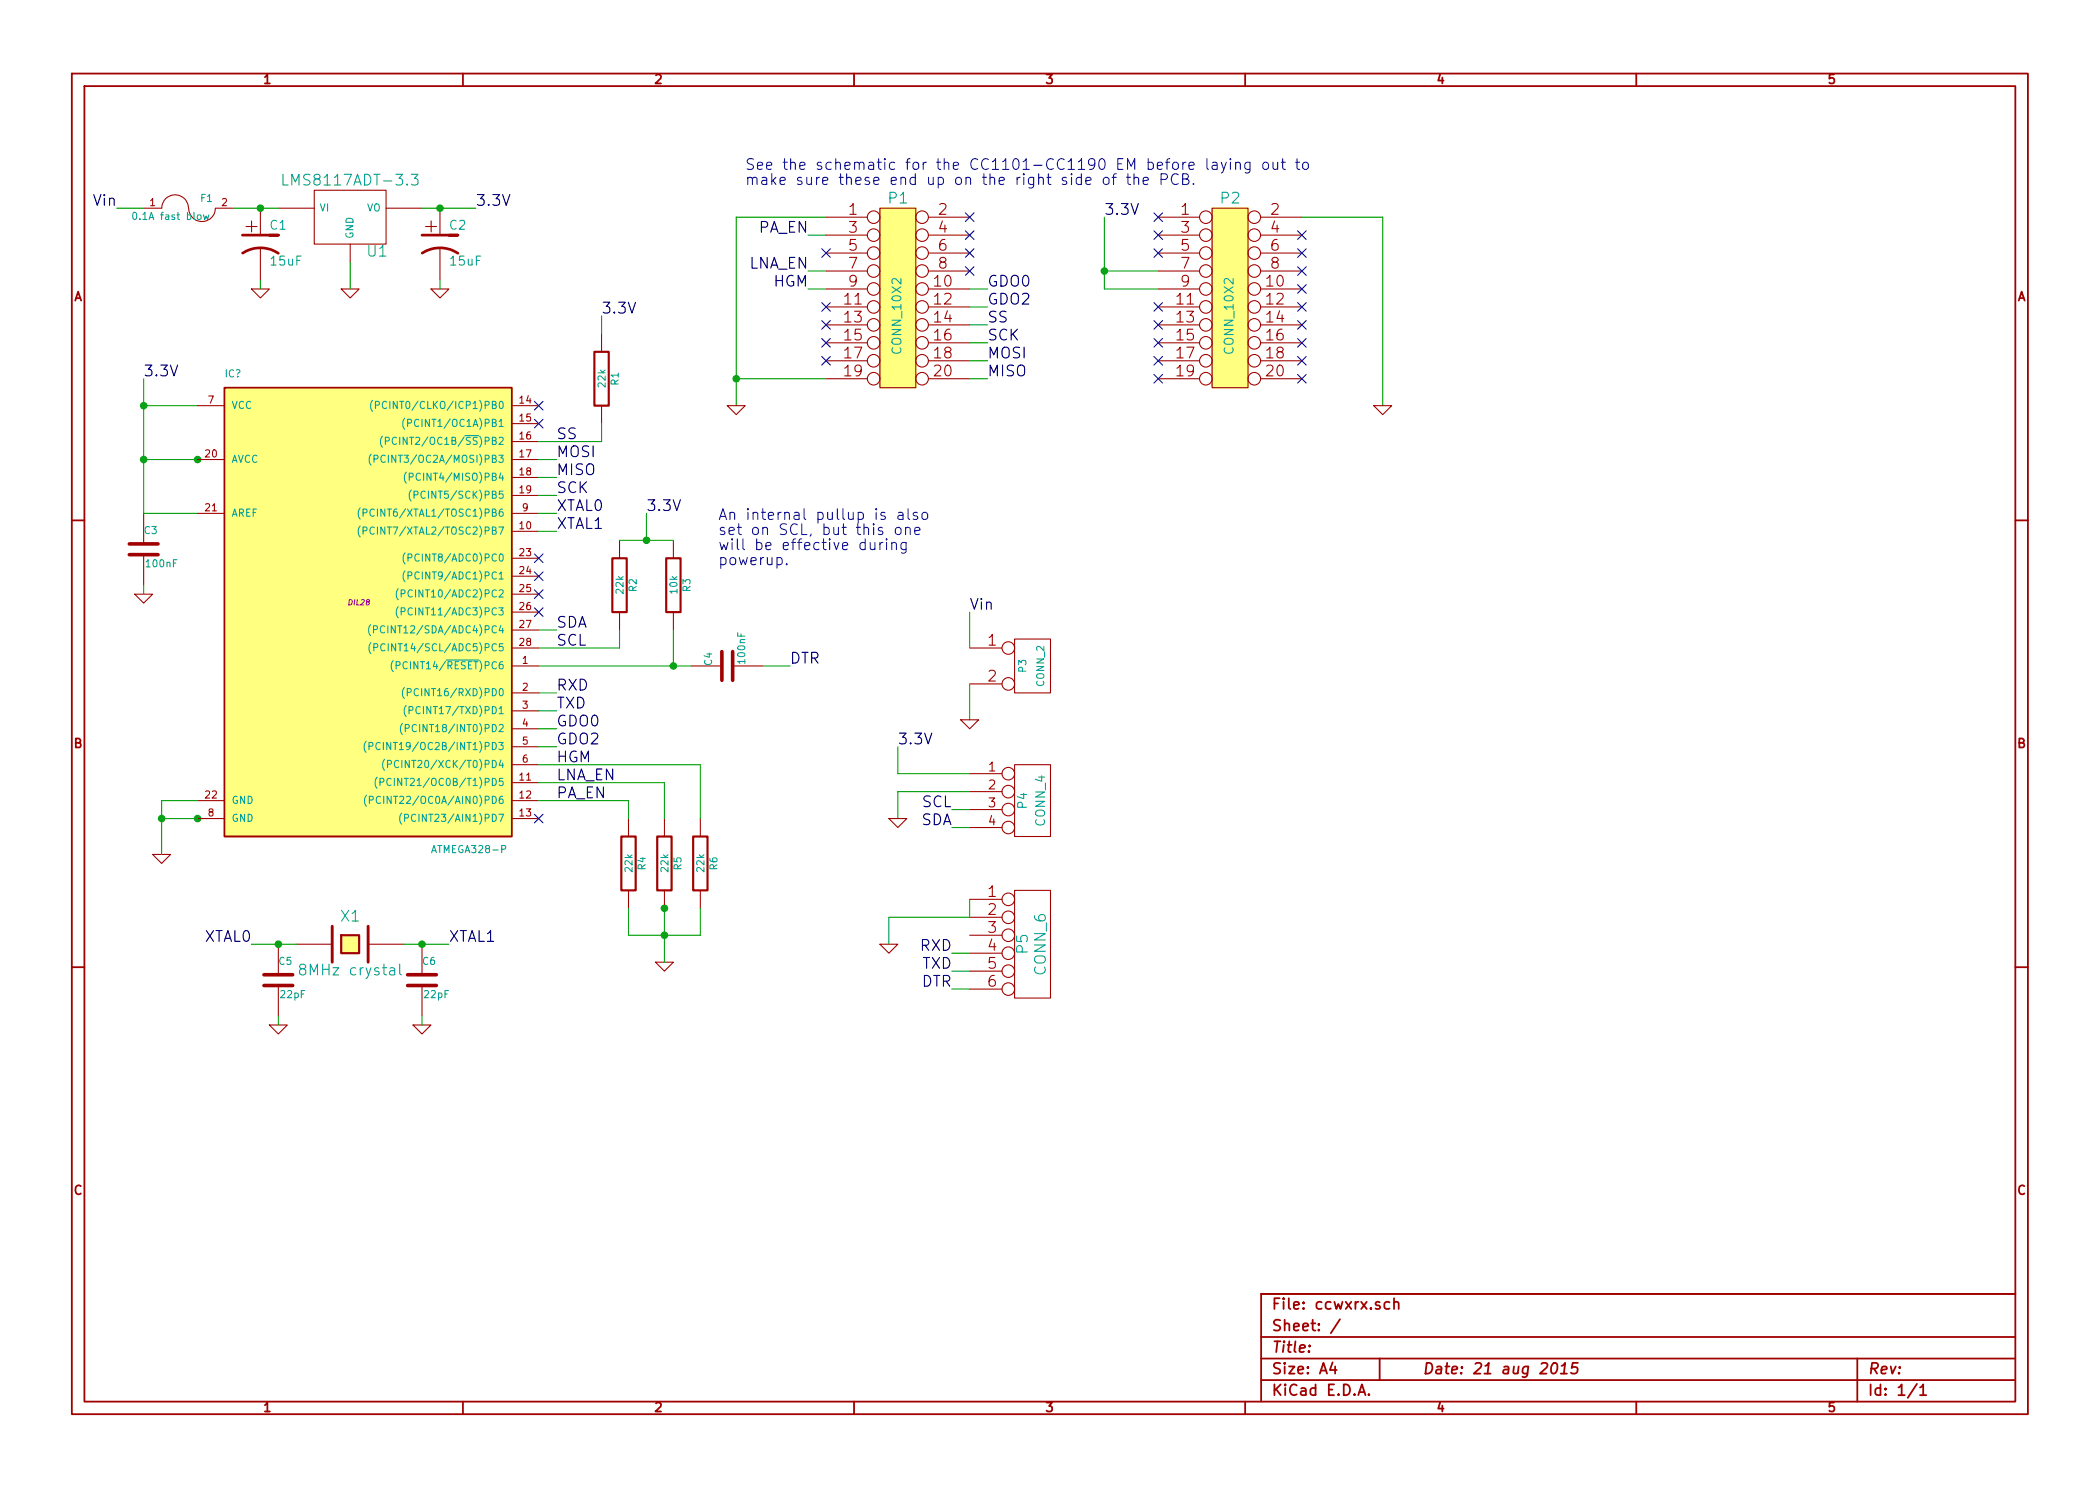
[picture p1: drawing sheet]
EESchema Schematic File Version 2
LIBS:power
LIBS:device
LIBS:transistors
LIBS:conn
LIBS:linear
LIBS:regul
LIBS:74xx
LIBS:cmos4000
LIBS:adc-dac
LIBS:memory
LIBS:xilinx
LIBS:special
LIBS:microcontrollers
LIBS:dsp
LIBS:microchip
LIBS:analog_switches
LIBS:motorola
LIBS:texas
LIBS:intel
LIBS:audio
LIBS:interface
LIBS:digital-audio
LIBS:philips
LIBS:display
LIBS:cypress
LIBS:siliconi
LIBS:opto
LIBS:atmel
LIBS:contrib
LIBS:valves
LIBS:ccwxrx-cache
EELAYER 27 0
EELAYER END
$Descr A4 11693 8268
encoding utf-8
Sheet 1 1
Title ""
Date "21 aug 2015"
Rev ""
Comp ""
Comment1 ""
Comment2 ""
Comment3 ""
Comment4 ""
$EndDescr
$Comp
L C C5
U 1 1
P 1550 5450
F 0 "C5" H 1550 5550 40  0000 L CNN
F 1 "22pF" H 1556 5365 40  0000 L CNN
F 2 "~" H 1588 5300 30  0000 C CNN
F 3 "~" H 1550 5450 60  0000 C CNN
	1    1550 5450
	1    0    0    -1  
$EndComp
$Comp
L C C6
U 1 1
P 2350 5450
F 0 "C6" H 2350 5550 40  0000 L CNN
F 1 "22pF" H 2356 5365 40  0000 L CNN
F 2 "~" H 2388 5300 30  0000 C CNN
F 3 "~" H 2350 5450 60  0000 C CNN
	1    2350 5450
	1    0    0    -1  
$EndComp
$Comp
L CRYSTAL X1
U 1 1
P 1950 5250
F 0 "X1" H 1950 5400 60  0000 C CNN
F 1 "8MHz crystal" H 1950 5100 60  0000 C CNN
F 2 "~" H 1950 5250 60  0000 C CNN
F 3 "~" H 1950 5250 60  0000 C CNN
	1    1950 5250
	1    0    0    -1  
$EndComp
$Comp
L GND #PWR?
U 1 1
P 1550 5700
F 0 "#PWR?" H 1550 5700 30  0001 C CNN
F 1 "GND" H 1550 5630 30  0001 C CNN
F 2 "" H 1550 5700 60  0000 C CNN
F 3 "" H 1550 5700 60  0000 C CNN
	1    1550 5700
	1    0    0    -1  
$EndComp
$Comp
L GND #PWR?
U 1 1
P 2350 5700
F 0 "#PWR?" H 2350 5700 30  0001 C CNN
F 1 "GND" H 2350 5630 30  0001 C CNN
F 2 "" H 2350 5700 60  0000 C CNN
F 3 "" H 2350 5700 60  0000 C CNN
	1    2350 5700
	1    0    0    -1  
$EndComp
$Comp
L CONN_10X2 P1
U 1 1
P 5000 1650
F 0 "P1" H 5000 2200 60  0000 C CNN
F 1 "CONN_10X2" V 5000 1550 50  0000 C CNN
F 2 "~" H 5000 1650 60  0000 C CNN
F 3 "~" H 5000 1650 60  0000 C CNN
	1    5000 1650
	1    0    0    -1  
$EndComp
$Comp
L CONN_10X2 P2
U 1 1
P 6850 1650
F 0 "P2" H 6850 2200 60  0000 C CNN
F 1 "CONN_10X2" V 6850 1550 50  0000 C CNN
F 2 "~" H 6850 1650 60  0000 C CNN
F 3 "~" H 6850 1650 60  0000 C CNN
	1    6850 1650
	1    0    0    -1  
$EndComp
$Comp
L 7805 U1
U 1 1
P 1950 1200
F 0 "U1" H 2100 1004 60  0000 C CNN
F 1 "LMS8117ADT-3.3" H 1950 1400 60  0000 C CNN
F 2 "~" H 1950 1200 60  0000 C CNN
F 3 "~" H 1950 1200 60  0000 C CNN
	1    1950 1200
	1    0    0    -1  
$EndComp
$Comp
L CONN_4 P4
U 1 1
P 5750 4450
F 0 "P4" V 5700 4450 50  0000 C CNN
F 1 "CONN_4" V 5800 4450 50  0000 C CNN
F 2 "~" H 5750 4450 60  0000 C CNN
F 3 "~" H 5750 4450 60  0000 C CNN
	1    5750 4450
	1    0    0    -1  
$EndComp
$Comp
L CONN_2 P3
U 1 1
P 5750 3700
F 0 "P3" V 5700 3700 40  0000 C CNN
F 1 "CONN_2" V 5800 3700 40  0000 C CNN
F 2 "~" H 5750 3700 60  0000 C CNN
F 3 "~" H 5750 3700 60  0000 C CNN
	1    5750 3700
	1    0    0    -1  
$EndComp
$Comp
L CONN_6 P5
U 1 1
P 5750 5250
F 0 "P5" V 5700 5250 60  0000 C CNN
F 1 "CONN_6" V 5800 5250 60  0000 C CNN
F 2 "~" H 5750 5250 60  0000 C CNN
F 3 "~" H 5750 5250 60  0000 C CNN
	1    5750 5250
	1    0    0    -1  
$EndComp
$Comp
L FUSE F1
U 1 1
P 1050 1150
F 0 "F1" H 1150 1200 40  0000 C CNN
F 1 "0.1A fast blow" H 950 1100 40  0000 C CNN
F 2 "~" H 1050 1150 60  0000 C CNN
F 3 "~" H 1050 1150 60  0000 C CNN
	1    1050 1150
	1    0    0    -1  
$EndComp
$Comp
L CP1 C1
U 1 1
P 1450 1350
F 0 "C1" H 1500 1450 50  0000 L CNN
F 1 "15uF" H 1500 1250 50  0000 L CNN
F 2 "~" H 1450 1350 60  0000 C CNN
F 3 "~" H 1450 1350 60  0000 C CNN
	1    1450 1350
	1    0    0    -1  
$EndComp
$Comp
L CP1 C2
U 1 1
P 2450 1350
F 0 "C2" H 2500 1450 50  0000 L CNN
F 1 "15uF" H 2500 1250 50  0000 L CNN
F 2 "~" H 2450 1350 60  0000 C CNN
F 3 "~" H 2450 1350 60  0000 C CNN
	1    2450 1350
	1    0    0    -1  
$EndComp
$Comp
L GND #PWR?
U 1 1
P 1450 1600
F 0 "#PWR?" H 1450 1600 30  0001 C CNN
F 1 "GND" H 1450 1530 30  0001 C CNN
F 2 "" H 1450 1600 60  0000 C CNN
F 3 "" H 1450 1600 60  0000 C CNN
	1    1450 1600
	1    0    0    -1  
$EndComp
$Comp
L GND #PWR?
U 1 1
P 2450 1600
F 0 "#PWR?" H 2450 1600 30  0001 C CNN
F 1 "GND" H 2450 1530 30  0001 C CNN
F 2 "" H 2450 1600 60  0000 C CNN
F 3 "" H 2450 1600 60  0000 C CNN
	1    2450 1600
	1    0    0    -1  
$EndComp
$Comp
L GND #PWR?
U 1 1
P 1950 1600
F 0 "#PWR?" H 1950 1600 30  0001 C CNN
F 1 "GND" H 1950 1530 30  0001 C CNN
F 2 "" H 1950 1600 60  0000 C CNN
F 3 "" H 1950 1600 60  0000 C CNN
	1    1950 1600
	1    0    0    -1  
$EndComp
Text Label 650  1150 2    60   ~ 0
Vin
Text Label 2650 1150 0    60   ~ 0
3.3V
Text Label 3100 4050 0    60   ~ 0
GDO0
Text Label 3100 4150 0    60   ~ 0
GDO2
Text Label 3100 4250 0    60   ~ 0
HGM
Text Label 3100 4350 0    60   ~ 0
LNA_EN
Text Label 3100 4450 0    60   ~ 0
PA_EN
Text Label 3100 2750 0    60   ~ 0
SCK
Text Label 3100 2650 0    60   ~ 0
MISO
Text Label 3100 2550 0    60   ~ 0
MOSI
Text Label 3100 2450 0    60   ~ 0
SS
Text Label 3100 3600 0    60   ~ 0
SCL
Text Label 3100 3500 0    60   ~ 0
SDA
$Comp
L C C3
U 1 1
P 800 3050
F 0 "C3" H 800 3150 40  0000 L CNN
F 1 "100nF" H 806 2965 40  0000 L CNN
F 2 "~" H 838 2900 30  0000 C CNN
F 3 "~" H 800 3050 60  0000 C CNN
	1    800  3050
	1    0    0    -1  
$EndComp
$Comp
L GND #PWR?
U 1 1
P 800 3300
F 0 "#PWR?" H 800 3300 30  0001 C CNN
F 1 "GND" H 800 3230 30  0001 C CNN
F 2 "" H 800 3300 60  0000 C CNN
F 3 "" H 800 3300 60  0000 C CNN
	1    800  3300
	1    0    0    -1  
$EndComp
Text Label 800  2100 0    60   ~ 0
3.3V
$Comp
L R R3
U 1 1
P 3750 3250
F 0 "R3" V 3830 3250 40  0000 C CNN
F 1 "10k" V 3757 3251 40  0000 C CNN
F 2 "~" V 3680 3250 30  0000 C CNN
F 3 "~" H 3750 3250 30  0000 C CNN
	1    3750 3250
	1    0    0    -1  
$EndComp
$Comp
L C C4
U 1 1
P 4050 3700
F 0 "C4" H 4050 3800 40  0000 L CNN
F 1 "100nF" H 4056 3615 40  0000 L CNN
F 2 "~" H 4088 3550 30  0000 C CNN
F 3 "~" H 4050 3700 60  0000 C CNN
	1    4050 3700
	0    -1   -1   0   
$EndComp
Wire Wire Line
	2350 1150 2650 1150
Connection ~ 1100 2550
Wire Wire Line
	800  2100 800  2850
Connection ~ 1100 4550
Connection ~ 2450 1150
Wire Wire Line
	2450 1550 2450 1600
Wire Wire Line
	1950 1600 1950 1450
Wire Wire Line
	1450 1600 1450 1550
Wire Wire Line
	1300 1150 1550 1150
Connection ~ 1450 1150
Wire Wire Line
	800  1150 650  1150
Wire Wire Line
	800  3250 800  3300
Wire Wire Line
	1100 2250 800  2250
Wire Wire Line
	800  2850 1100 2850
Wire Wire Line
	1100 2550 800  2550
Connection ~ 800  2550
Connection ~ 800  2250
$Comp
L ATMEGA328-P IC?
U 1 1
P 2000 3350
F 0 "IC?" H 1250 4600 40  0000 L BNN
F 1 "ATMEGA328-P" H 2400 1950 40  0000 L BNN
F 2 "DIL28" H 2000 3350 30  0000 C CIN
F 3 "~" H 2000 3350 60  0000 C CNN
	1    2000 3350
	1    0    0    -1  
$EndComp
$Comp
L GND #PWR?
U 1 1
P 900 4750
F 0 "#PWR?" H 900 4750 30  0001 C CNN
F 1 "GND" H 900 4680 30  0001 C CNN
F 2 "" H 900 4750 60  0000 C CNN
F 3 "" H 900 4750 60  0000 C CNN
	1    900  4750
	1    0    0    -1  
$EndComp
Wire Wire Line
	900  4750 900  4450
Wire Wire Line
	900  4450 1100 4450
Wire Wire Line
	1100 4550 900  4550
Connection ~ 900  4550
Text Label 4400 3700 0    60   ~ 0
DTR
Wire Wire Line
	4400 3700 4250 3700
Text Label 3600 2850 0    60   ~ 0
3.3V
Wire Wire Line
	3100 4050 3000 4050
Wire Wire Line
	3000 4150 3100 4150
Wire Wire Line
	3000 4250 3900 4250
Wire Wire Line
	3000 4350 3700 4350
Wire Wire Line
	3000 4450 3500 4450
Wire Wire Line
	3100 3500 3000 3500
Wire Wire Line
	3000 3600 3450 3600
Wire Wire Line
	3000 2450 3350 2450
Wire Wire Line
	3000 2550 3100 2550
Wire Wire Line
	3100 2650 3000 2650
Wire Wire Line
	3000 2750 3100 2750
$Comp
L R R4
U 1 1
P 3500 4800
F 0 "R4" V 3580 4800 40  0000 C CNN
F 1 "22k" V 3507 4801 40  0000 C CNN
F 2 "~" V 3430 4800 30  0000 C CNN
F 3 "~" H 3500 4800 30  0000 C CNN
	1    3500 4800
	1    0    0    -1  
$EndComp
$Comp
L R R5
U 1 1
P 3700 4800
F 0 "R5" V 3780 4800 40  0000 C CNN
F 1 "22k" V 3707 4801 40  0000 C CNN
F 2 "~" V 3630 4800 30  0000 C CNN
F 3 "~" H 3700 4800 30  0000 C CNN
	1    3700 4800
	1    0    0    -1  
$EndComp
$Comp
L R R6
U 1 1
P 3900 4800
F 0 "R6" V 3980 4800 40  0000 C CNN
F 1 "22k" V 3907 4801 40  0000 C CNN
F 2 "~" V 3830 4800 30  0000 C CNN
F 3 "~" H 3900 4800 30  0000 C CNN
	1    3900 4800
	1    0    0    -1  
$EndComp
Wire Wire Line
	3500 4450 3500 4550
Wire Wire Line
	3700 4350 3700 4550
Wire Wire Line
	3900 4250 3900 4550
$Comp
L GND #PWR?
U 1 1
P 3700 5350
F 0 "#PWR?" H 3700 5350 30  0001 C CNN
F 1 "GND" H 3700 5280 30  0001 C CNN
F 2 "" H 3700 5350 60  0000 C CNN
F 3 "" H 3700 5350 60  0000 C CNN
	1    3700 5350
	1    0    0    -1  
$EndComp
Wire Wire Line
	3700 5050 3700 5350
$Comp
L R R2
U 1 1
P 3450 3250
F 0 "R2" V 3530 3250 40  0000 C CNN
F 1 "22k" V 3457 3251 40  0000 C CNN
F 2 "~" V 3380 3250 30  0000 C CNN
F 3 "~" H 3450 3250 30  0000 C CNN
	1    3450 3250
	1    0    0    -1  
$EndComp
Wire Wire Line
	3000 3700 3850 3700
Wire Wire Line
	3750 3500 3750 3700
Connection ~ 3750 3700
Connection ~ 3700 5050
Wire Wire Line
	3450 3000 3750 3000
Wire Wire Line
	3450 3600 3450 3500
Text Notes 4000 2900 0    60   ~ 0
An internal pullup is also\nset on SCL, but this one\nwill be effective during \npowerup.
$Comp
L R R1
U 1 1
P 3350 2100
F 0 "R1" V 3430 2100 40  0000 C CNN
F 1 "22k" V 3357 2101 40  0000 C CNN
F 2 "~" V 3280 2100 30  0000 C CNN
F 3 "~" H 3350 2100 30  0000 C CNN
	1    3350 2100
	1    0    0    -1  
$EndComp
Wire Wire Line
	3350 2450 3350 2350
Wire Wire Line
	3350 1850 3350 1750
Text Label 3350 1750 0    60   ~ 0
3.3V
Wire Wire Line
	3500 5200 3900 5200
Wire Wire Line
	3500 5200 3500 5050
Connection ~ 3700 5200
Wire Wire Line
	3900 5200 3900 5050
Wire Wire Line
	3600 3000 3600 2850
Connection ~ 3600 3000
NoConn ~ 3000 2250
NoConn ~ 3000 2350
NoConn ~ 3000 3100
NoConn ~ 3000 3200
NoConn ~ 3000 3300
NoConn ~ 3000 3400
NoConn ~ 3000 4550
Text Label 3100 2850 0    60   ~ 0
XTAL0
Text Label 3100 2950 0    60   ~ 0
XTAL1
Wire Wire Line
	3000 2850 3100 2850
Wire Wire Line
	3000 2950 3100 2950
Wire Wire Line
	1400 5250 1650 5250
Connection ~ 1550 5250
Wire Wire Line
	2250 5250 2500 5250
Connection ~ 2350 5250
Wire Wire Line
	1550 5650 1550 5700
Wire Wire Line
	2350 5650 2350 5700
Text Label 1400 5250 2    60   ~ 0
XTAL0
Text Label 2500 5250 0    60   ~ 0
XTAL1
Wire Wire Line
	5400 5000 5400 5100
Wire Wire Line
	5400 5300 5300 5300
Wire Wire Line
	5300 5400 5400 5400
Wire Wire Line
	5300 5500 5400 5500
Text Label 5300 5500 2    60   ~ 0
DTR
Text Label 3100 3950 0    60   ~ 0
TXD
Text Label 3100 3850 0    60   ~ 0
RXD
Wire Wire Line
	3100 3850 3000 3850
Wire Wire Line
	3100 3950 3000 3950
Text Label 5300 5400 2    60   ~ 0
TXD
Text Label 5300 5300 2    60   ~ 0
RXD
$Comp
L GND #PWR?
U 1 1
P 4950 5250
F 0 "#PWR?" H 4950 5250 30  0001 C CNN
F 1 "GND" H 4950 5180 30  0001 C CNN
F 2 "" H 4950 5250 60  0000 C CNN
F 3 "" H 4950 5250 60  0000 C CNN
	1    4950 5250
	1    0    0    -1  
$EndComp
Wire Wire Line
	4950 5250 4950 5100
Wire Wire Line
	4950 5100 5400 5100
Wire Wire Line
	5400 3800 5400 4000
$Comp
L GND #PWR?
U 1 1
P 5400 4000
F 0 "#PWR?" H 5400 4000 30  0001 C CNN
F 1 "GND" H 5400 3930 30  0001 C CNN
F 2 "" H 5400 4000 60  0000 C CNN
F 3 "" H 5400 4000 60  0000 C CNN
	1    5400 4000
	1    0    0    -1  
$EndComp
Wire Wire Line
	5400 3600 5400 3400
Text Label 5400 3400 0    60   ~ 0
Vin
Text Label 5300 4500 2    60   ~ 0
SCL
Text Label 5300 4600 2    60   ~ 0
SDA
Wire Wire Line
	5300 4500 5400 4500
Wire Wire Line
	5300 4600 5400 4600
Wire Wire Line
	5000 4400 5400 4400
Wire Wire Line
	5000 4400 5000 4550
Wire Wire Line
	5400 4300 5000 4300
Wire Wire Line
	5000 4300 5000 4150
$Comp
L GND #PWR?
U 1 1
P 5000 4550
F 0 "#PWR?" H 5000 4550 30  0001 C CNN
F 1 "GND" H 5000 4480 30  0001 C CNN
F 2 "" H 5000 4550 60  0000 C CNN
F 3 "" H 5000 4550 60  0000 C CNN
	1    5000 4550
	1    0    0    -1  
$EndComp
Text Label 5000 4150 0    60   ~ 0
3.3V
Text Label 4500 1300 2    60   ~ 0
PA_EN
Text Label 4500 1500 2    60   ~ 0
LNA_EN
Text Label 4500 1600 2    60   ~ 0
HGM
Text Label 5500 1600 0    60   ~ 0
GDO0
Text Label 5500 1700 0    60   ~ 0
GDO2
Text Label 5500 1800 0    60   ~ 0
SS
Text Label 5500 1900 0    60   ~ 0
SCK
Text Label 5500 2000 0    60   ~ 0
MOSI
Text Label 5500 2100 0    60   ~ 0
MISO
Wire Wire Line
	4500 1300 4600 1300
Wire Wire Line
	4500 1500 4600 1500
Wire Wire Line
	4500 1600 4600 1600
Wire Wire Line
	5400 1600 5500 1600
Wire Wire Line
	5400 1700 5500 1700
Wire Wire Line
	5400 1800 5500 1800
Wire Wire Line
	5400 1900 5500 1900
Wire Wire Line
	5400 2000 5500 2000
Wire Wire Line
	5400 2100 5500 2100
Wire Wire Line
	4600 1200 4100 1200
Wire Wire Line
	4100 1200 4100 2250
Wire Wire Line
	4100 2100 4600 2100
Connection ~ 4100 2100
$Comp
L GND #PWR?
U 1 1
P 4100 2250
F 0 "#PWR?" H 4100 2250 30  0001 C CNN
F 1 "GND" H 4100 2180 30  0001 C CNN
F 2 "" H 4100 2250 60  0000 C CNN
F 3 "" H 4100 2250 60  0000 C CNN
	1    4100 2250
	1    0    0    -1  
$EndComp
Wire Wire Line
	7250 1200 7700 1200
Wire Wire Line
	7700 1200 7700 2250
$Comp
L GND #PWR?
U 1 1
P 7700 2250
F 0 "#PWR?" H 7700 2250 30  0001 C CNN
F 1 "GND" H 7700 2180 30  0001 C CNN
F 2 "" H 7700 2250 60  0000 C CNN
F 3 "" H 7700 2250 60  0000 C CNN
	1    7700 2250
	1    0    0    -1  
$EndComp
Wire Wire Line
	6150 1500 6450 1500
Wire Wire Line
	6150 1200 6150 1600
Wire Wire Line
	6150 1600 6450 1600
Connection ~ 6150 1500
Text Label 6150 1200 0    60   ~ 0
3.3V
NoConn ~ 4600 1400
NoConn ~ 4600 1700
NoConn ~ 4600 1800
NoConn ~ 4600 1900
NoConn ~ 4600 2000
NoConn ~ 5400 1200
NoConn ~ 5400 1300
NoConn ~ 5400 1400
NoConn ~ 5400 1500
NoConn ~ 6450 1200
NoConn ~ 6450 1300
NoConn ~ 6450 1400
NoConn ~ 6450 1700
NoConn ~ 6450 1800
NoConn ~ 6450 1900
NoConn ~ 6450 2000
NoConn ~ 6450 2100
NoConn ~ 7250 1300
NoConn ~ 7250 1400
NoConn ~ 7250 1500
NoConn ~ 7250 1600
NoConn ~ 7250 1700
NoConn ~ 7250 1800
NoConn ~ 7250 1900
NoConn ~ 7250 2000
NoConn ~ 7250 2100
Text Notes 4150 950  0    60   ~ 0
See the schematic for the CC1101-CC1190 EM before laying out to\nmake sure these end up on the right side of the PCB.
$EndSCHEMATC
